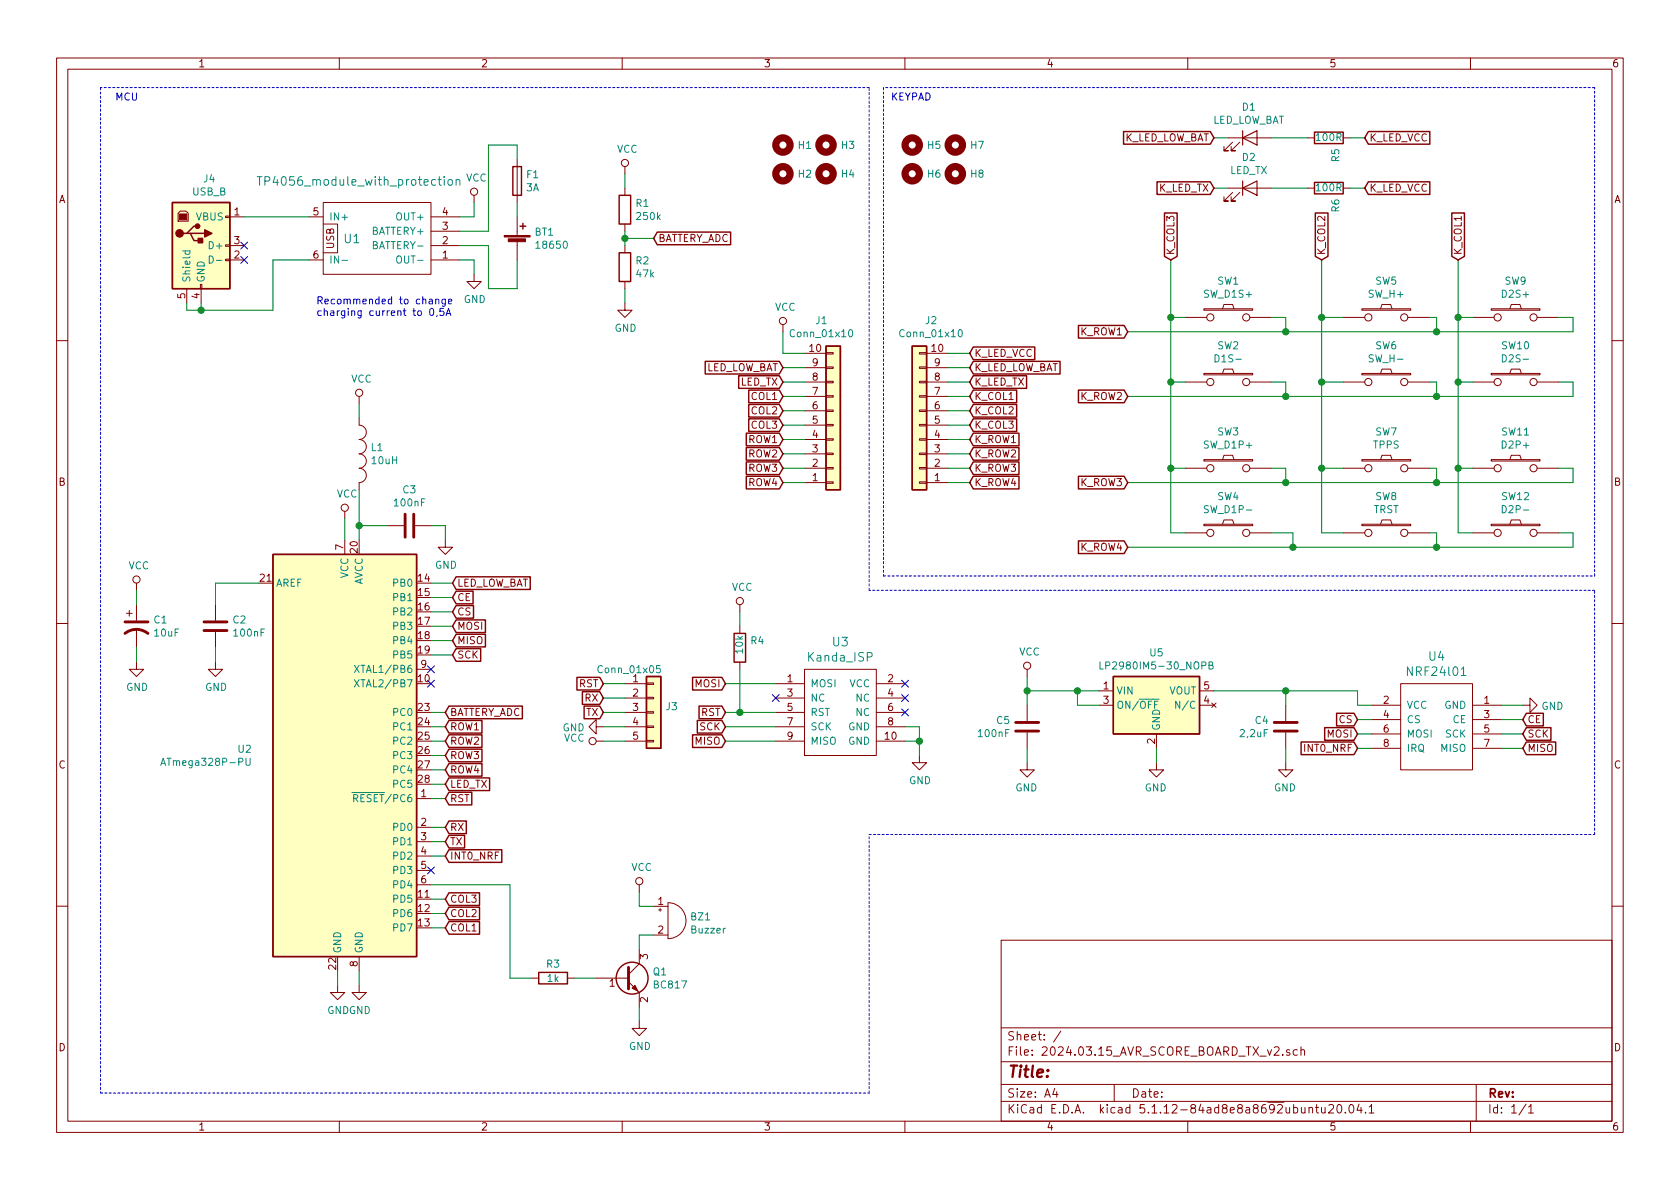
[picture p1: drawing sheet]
EESchema Schematic File Version 4
EELAYER 30 0
EELAYER END
$Descr A4 11693 8268
encoding utf-8
Sheet 1 1
Title ""
Date ""
Rev ""
Comp ""
Comment1 ""
Comment2 ""
Comment3 ""
Comment4 ""
$EndDescr
$Comp
L MCU_Microchip_ATmega:ATmega328P-PU U2
U 1 1
P 2400 5250
F 0 "U2" H 1756 5296 50  0000 R CNN
F 1 "ATmega328P-PU" H 1756 5205 50  0000 R CNN
F 2 "Package_DIP:DIP-28_W7.62mm" H 2400 5250 50  0001 C CIN
F 3 "http://ww1.microchip.com/downloads/en/DeviceDoc/ATmega328_P%20AVR%20MCU%20with%20picoPower%20Technology%20Data%20Sheet%2040001984A.pdf" H 2400 5250 50  0001 C CNN
	1    2400 5250
	1    0    0    -1  
$EndComp
$Comp
L Device:R R4
U 1 1
P 5150 4500
F 0 "R4" H 5080 4454 50  0000 R CNN
F 1 "10k" V 5150 4550 50  0000 R CNN
F 2 "Resistor_SMD:R_0805_2012Metric_Pad1.15x1.40mm_HandSolder" V 5080 4500 50  0001 C CNN
F 3 "~" H 5150 4500 50  0001 C CNN
	1    5150 4500
	-1   0    0    1   
$EndComp
Wire Wire Line
	9450 4900 9550 4900
$Comp
L power:GND #PWR0102
U 1 1
P 10600 4900
F 0 "#PWR0102" H 10600 4650 50  0001 C CNN
F 1 "GND" V 10605 4772 50  0000 R CNN
F 2 "" H 10600 4900 50  0001 C CNN
F 3 "" H 10600 4900 50  0001 C CNN
	1    10600 4900
	0    -1   1    0   
$EndComp
Wire Wire Line
	10600 4900 10450 4900
Text GLabel 10600 5100 2    50   Input ~ 0
SCK
Wire Wire Line
	10600 5100 10450 5100
Text GLabel 10600 5200 2    50   Input ~ 0
MISO
Wire Wire Line
	10600 5200 10450 5200
Text GLabel 9450 5100 0    50   Input ~ 0
MOSI
Wire Wire Line
	9450 5100 9550 5100
Text GLabel 9450 5000 0    50   Input ~ 0
CS
Wire Wire Line
	9450 5000 9550 5000
Text GLabel 10600 5000 2    50   Input ~ 0
CE
Wire Wire Line
	10600 5000 10450 5000
$Comp
L power:VCC #PWR0103
U 1 1
P 2400 3600
F 0 "#PWR0103" H 2400 3450 50  0001 C CNN
F 1 "VCC" H 2417 3773 50  0000 C CNN
F 2 "" H 2400 3600 50  0001 C CNN
F 3 "" H 2400 3600 50  0001 C CNN
	1    2400 3600
	1    0    0    -1  
$EndComp
Wire Wire Line
	2400 3600 2400 3750
$Comp
L Moje:INDUCTOR_SMALL L1
U 1 1
P 2500 3150
F 0 "L1" V 2454 3228 50  0000 L CNN
F 1 "10uH" V 2545 3228 50  0000 L CNN
F 2 "Inductor_SMD:L_0805_2012Metric_Pad1.15x1.40mm_HandSolder" H 2500 3150 50  0001 C CNN
F 3 "" H 2500 3150 50  0000 C CNN
	1    2500 3150
	0    1    1    0   
$EndComp
$Comp
L power:VCC #PWR0104
U 1 1
P 2500 2800
F 0 "#PWR0104" H 2500 2650 50  0001 C CNN
F 1 "VCC" H 2517 2973 50  0000 C CNN
F 2 "" H 2500 2800 50  0001 C CNN
F 3 "" H 2500 2800 50  0001 C CNN
	1    2500 2800
	1    0    0    -1  
$EndComp
Wire Wire Line
	2500 2800 2500 2900
Wire Wire Line
	2500 3400 2500 3650
Text GLabel 3100 5550 2    50   Input ~ 0
RST
Wire Wire Line
	3000 5550 3100 5550
Text GLabel 3150 4550 2    50   Input ~ 0
SCK
Text GLabel 3150 4450 2    50   Input ~ 0
MISO
Text GLabel 3150 4150 2    50   Input ~ 0
CE
Text GLabel 3150 4350 2    50   Input ~ 0
MOSI
Text GLabel 3150 4250 2    50   Input ~ 0
CS
Wire Wire Line
	3150 4150 3000 4150
Wire Wire Line
	3150 4550 3000 4550
Wire Wire Line
	3150 4450 3000 4450
Wire Wire Line
	3150 4350 3000 4350
Wire Wire Line
	3150 4250 3000 4250
Text GLabel 3100 4950 2    50   Input ~ 0
BATTERY_ADC
Wire Wire Line
	3100 4950 3000 4950
$Comp
L power:GND #PWR0105
U 1 1
P 2500 6850
F 0 "#PWR0105" H 2500 6600 50  0001 C CNN
F 1 "GND" H 2505 6677 50  0000 C CNN
F 2 "" H 2500 6850 50  0001 C CNN
F 3 "" H 2500 6850 50  0001 C CNN
	1    2500 6850
	1    0    0    -1  
$EndComp
Wire Wire Line
	2500 6850 2500 6750
$Comp
L power:GND #PWR0106
U 1 1
P 2350 6850
F 0 "#PWR0106" H 2350 6600 50  0001 C CNN
F 1 "GND" H 2355 6677 50  0000 C CNN
F 2 "" H 2350 6850 50  0001 C CNN
F 3 "" H 2350 6850 50  0001 C CNN
	1    2350 6850
	1    0    0    -1  
$EndComp
Wire Wire Line
	2350 6850 2350 6750
$Comp
L Device:C C2
U 1 1
P 1500 4350
F 0 "C2" H 1615 4396 50  0000 L CNN
F 1 "100nF" H 1615 4305 50  0000 L CNN
F 2 "Capacitor_SMD:C_0805_2012Metric_Pad1.15x1.40mm_HandSolder" H 1538 4200 50  0001 C CNN
F 3 "~" H 1500 4350 50  0001 C CNN
	1    1500 4350
	1    0    0    -1  
$EndComp
Wire Wire Line
	1500 4200 1500 4050
Wire Wire Line
	1500 4050 1800 4050
$Comp
L power:GND #PWR0107
U 1 1
P 1500 4600
F 0 "#PWR0107" H 1500 4350 50  0001 C CNN
F 1 "GND" H 1505 4427 50  0000 C CNN
F 2 "" H 1500 4600 50  0001 C CNN
F 3 "" H 1500 4600 50  0001 C CNN
	1    1500 4600
	1    0    0    -1  
$EndComp
Wire Wire Line
	1500 4600 1500 4500
$Comp
L Moje:Kanda_ISP U3
U 1 1
P 5850 4950
F 0 "U3" H 5850 4463 60  0000 C CNN
F 1 "Kanda_ISP" H 5850 4569 60  0000 C CNN
F 2 "Moje:KANDA_ISP" H 5900 5100 60  0001 C CNN
F 3 "" H 5900 5100 60  0000 C CNN
	1    5850 4950
	-1   0    0    1   
$EndComp
$Comp
L Moje:SW_PUSH SW1
U 1 1
P 8550 2200
F 0 "SW1" H 8550 2455 50  0000 C CNN
F 1 "SW_D1S+" H 8550 2364 50  0000 C CNN
F 2 "Moje:SW_SMALL(12X12)" H 8550 2200 50  0001 C CNN
F 3 "" H 8550 2200 50  0000 C CNN
	1    8550 2200
	1    0    0    -1  
$EndComp
$Comp
L Moje:SW_PUSH SW2
U 1 1
P 8550 2650
F 0 "SW2" H 8550 2905 50  0000 C CNN
F 1 "D1S-" H 8550 2814 50  0000 C CNN
F 2 "Moje:SW_SMALL(12X12)" H 8550 2650 50  0001 C CNN
F 3 "" H 8550 2650 50  0000 C CNN
	1    8550 2650
	1    0    0    -1  
$EndComp
$Comp
L Moje:SW_PUSH SW3
U 1 1
P 8550 3250
F 0 "SW3" H 8550 3505 50  0000 C CNN
F 1 "SW_D1P+" H 8550 3414 50  0000 C CNN
F 2 "Moje:SW_SMALL(12X12)" H 8550 3250 50  0001 C CNN
F 3 "" H 8550 3250 50  0000 C CNN
	1    8550 3250
	1    0    0    -1  
$EndComp
$Comp
L Moje:SW_PUSH SW4
U 1 1
P 8550 3700
F 0 "SW4" H 8550 3955 50  0000 C CNN
F 1 "SW_D1P-" H 8550 3864 50  0000 C CNN
F 2 "Moje:SW_SMALL(12X12)" H 8550 3700 50  0001 C CNN
F 3 "" H 8550 3700 50  0000 C CNN
	1    8550 3700
	1    0    0    -1  
$EndComp
$Comp
L Moje:SW_PUSH SW9
U 1 1
P 10550 2200
F 0 "SW9" H 10550 2455 50  0000 C CNN
F 1 "D2S+" H 10550 2364 50  0000 C CNN
F 2 "Moje:SW_SMALL(12X12)" H 10550 2200 50  0001 C CNN
F 3 "" H 10550 2200 50  0000 C CNN
	1    10550 2200
	1    0    0    -1  
$EndComp
$Comp
L Moje:SW_PUSH SW10
U 1 1
P 10550 2650
F 0 "SW10" H 10550 2905 50  0000 C CNN
F 1 "D2S-" H 10550 2814 50  0000 C CNN
F 2 "Moje:SW_SMALL(12X12)" H 10550 2650 50  0001 C CNN
F 3 "" H 10550 2650 50  0000 C CNN
	1    10550 2650
	1    0    0    -1  
$EndComp
$Comp
L Moje:SW_PUSH SW11
U 1 1
P 10550 3250
F 0 "SW11" H 10550 3505 50  0000 C CNN
F 1 "D2P+" H 10550 3414 50  0000 C CNN
F 2 "Moje:SW_SMALL(12X12)" H 10550 3250 50  0001 C CNN
F 3 "" H 10550 3250 50  0000 C CNN
	1    10550 3250
	1    0    0    -1  
$EndComp
$Comp
L Moje:SW_PUSH SW12
U 1 1
P 10550 3700
F 0 "SW12" H 10550 3955 50  0000 C CNN
F 1 "D2P-" H 10550 3864 50  0000 C CNN
F 2 "Moje:SW_SMALL(12X12)" H 10550 3700 50  0001 C CNN
F 3 "" H 10550 3700 50  0000 C CNN
	1    10550 3700
	1    0    0    -1  
$EndComp
$Comp
L Moje:SW_PUSH SW5
U 1 1
P 9650 2200
F 0 "SW5" H 9650 2455 50  0000 C CNN
F 1 "SW_H+" H 9650 2364 50  0000 C CNN
F 2 "Moje:SW_SMALL(6X6)" H 9650 2200 50  0001 C CNN
F 3 "" H 9650 2200 50  0000 C CNN
	1    9650 2200
	1    0    0    -1  
$EndComp
$Comp
L Moje:SW_PUSH SW6
U 1 1
P 9650 2650
F 0 "SW6" H 9650 2905 50  0000 C CNN
F 1 "SW_H-" H 9650 2814 50  0000 C CNN
F 2 "Moje:SW_SMALL(6X6)" H 9650 2650 50  0001 C CNN
F 3 "" H 9650 2650 50  0000 C CNN
	1    9650 2650
	1    0    0    -1  
$EndComp
$Comp
L Moje:SW_PUSH SW7
U 1 1
P 9650 3250
F 0 "SW7" H 9650 3505 50  0000 C CNN
F 1 "TPPS" H 9650 3414 50  0000 C CNN
F 2 "Moje:SW_SMALL(12X12)" H 9650 3250 50  0001 C CNN
F 3 "" H 9650 3250 50  0000 C CNN
	1    9650 3250
	1    0    0    -1  
$EndComp
Wire Wire Line
	8250 3700 8150 3700
Wire Wire Line
	8150 3700 8150 3250
Wire Wire Line
	8150 2200 8250 2200
Wire Wire Line
	8250 2650 8150 2650
Connection ~ 8150 2650
Wire Wire Line
	8150 2650 8150 2200
Wire Wire Line
	8250 3250 8150 3250
Connection ~ 8150 3250
Wire Wire Line
	8150 3250 8150 2650
Wire Wire Line
	10250 3700 10150 3700
Wire Wire Line
	10150 3700 10150 3250
Wire Wire Line
	10150 3250 10250 3250
Wire Wire Line
	10150 3250 10150 2650
Wire Wire Line
	10150 2650 10250 2650
Connection ~ 10150 3250
Wire Wire Line
	10150 2650 10150 2200
Wire Wire Line
	10150 2200 10250 2200
Connection ~ 10150 2650
Wire Wire Line
	9200 3700 9200 3250
Wire Wire Line
	9200 3250 9350 3250
Wire Wire Line
	9200 3250 9200 2650
Wire Wire Line
	9200 2650 9350 2650
Connection ~ 9200 3250
Wire Wire Line
	9200 2650 9200 2200
Wire Wire Line
	9200 2200 9350 2200
Connection ~ 9200 2650
Wire Wire Line
	8850 3700 9000 3700
Wire Wire Line
	9000 3700 9000 3800
Wire Wire Line
	9000 3800 10000 3800
Wire Wire Line
	10950 3800 10950 3700
Wire Wire Line
	10950 3700 10850 3700
Wire Wire Line
	10000 3700 10000 3800
Connection ~ 10000 3800
Wire Wire Line
	10000 3800 10950 3800
Wire Wire Line
	10850 3250 10950 3250
Wire Wire Line
	10950 3250 10950 3350
Wire Wire Line
	10950 3350 10000 3350
Wire Wire Line
	8950 3350 8950 3250
Wire Wire Line
	8950 3250 8850 3250
Wire Wire Line
	9950 3250 10000 3250
Wire Wire Line
	10000 3250 10000 3350
Connection ~ 10000 3350
Wire Wire Line
	10000 3350 8950 3350
Wire Wire Line
	8850 2650 8950 2650
Wire Wire Line
	8950 2650 8950 2750
Wire Wire Line
	8950 2750 10000 2750
Wire Wire Line
	10000 2750 10000 2650
Wire Wire Line
	10000 2650 9950 2650
Wire Wire Line
	10000 2750 10950 2750
Wire Wire Line
	10950 2750 10950 2650
Wire Wire Line
	10950 2650 10850 2650
Connection ~ 10000 2750
Wire Wire Line
	8850 2200 8950 2200
Wire Wire Line
	8950 2200 8950 2300
Wire Wire Line
	8950 2300 10000 2300
Wire Wire Line
	10000 2300 10000 2200
Wire Wire Line
	10000 2200 9950 2200
Wire Wire Line
	10000 2300 10950 2300
Wire Wire Line
	10950 2300 10950 2200
Wire Wire Line
	10950 2200 10850 2200
Connection ~ 10000 2300
Wire Wire Line
	8950 2750 7850 2750
Connection ~ 8950 2750
Wire Wire Line
	8950 2300 7850 2300
Connection ~ 8950 2300
Wire Wire Line
	8950 3350 7850 3350
Connection ~ 8950 3350
Wire Wire Line
	9000 3800 7850 3800
Connection ~ 9000 3800
Text GLabel 7850 2300 0    50   Input ~ 0
K_ROW1
Text GLabel 7850 2750 0    50   Input ~ 0
K_ROW2
Text GLabel 7850 3350 0    50   Input ~ 0
K_ROW3
Text GLabel 7850 3800 0    50   Input ~ 0
K_ROW4
Text GLabel 10150 1800 1    50   Input ~ 0
K_COL1
Wire Wire Line
	8150 1800 8150 2200
Connection ~ 8150 2200
Text GLabel 9200 1800 1    50   Input ~ 0
K_COL2
Wire Wire Line
	9200 1800 9200 2200
Connection ~ 9200 2200
Text GLabel 8150 1800 1    50   Input ~ 0
K_COL3
Wire Wire Line
	10150 1800 10150 2200
Connection ~ 10150 2200
Text GLabel 3100 5050 2    50   Input ~ 0
ROW1
Text GLabel 3100 5150 2    50   Input ~ 0
ROW2
Text GLabel 3100 5250 2    50   Input ~ 0
ROW3
Text GLabel 3100 5350 2    50   Input ~ 0
ROW4
Text GLabel 3100 6450 2    50   Input ~ 0
COL1
Text GLabel 3100 6350 2    50   Input ~ 0
COL2
Text GLabel 3100 6250 2    50   Input ~ 0
COL3
Wire Wire Line
	3000 6250 3100 6250
Wire Wire Line
	3100 6350 3000 6350
Wire Wire Line
	3000 6450 3100 6450
Wire Wire Line
	3100 5350 3000 5350
Wire Wire Line
	3100 5250 3000 5250
Wire Wire Line
	3100 5150 3000 5150
Wire Wire Line
	3100 5050 3000 5050
$Comp
L power:GND #PWR0108
U 1 1
P 6400 5250
F 0 "#PWR0108" H 6400 5000 50  0001 C CNN
F 1 "GND" H 6405 5077 50  0000 C CNN
F 2 "" H 6400 5250 50  0001 C CNN
F 3 "" H 6400 5250 50  0001 C CNN
	1    6400 5250
	1    0    0    -1  
$EndComp
Wire Wire Line
	6400 5250 6400 5150
Wire Wire Line
	6400 5150 6300 5150
Wire Wire Line
	6300 5050 6400 5050
Wire Wire Line
	6400 5050 6400 5150
Connection ~ 6400 5150
NoConn ~ 6300 4850
NoConn ~ 6300 4950
NoConn ~ 5400 4850
$Comp
L power:VCC #PWR0110
U 1 1
P 5150 4250
F 0 "#PWR0110" H 5150 4100 50  0001 C CNN
F 1 "VCC" H 5167 4423 50  0000 C CNN
F 2 "" H 5150 4250 50  0001 C CNN
F 3 "" H 5150 4250 50  0001 C CNN
	1    5150 4250
	1    0    0    -1  
$EndComp
Wire Wire Line
	5150 4250 5150 4350
Wire Wire Line
	5400 4950 5150 4950
Wire Wire Line
	5150 4950 5150 4650
Text GLabel 5050 4950 0    50   Input ~ 0
RST
Wire Wire Line
	5050 4950 5150 4950
Connection ~ 5150 4950
Text GLabel 5050 4750 0    50   Input ~ 0
MOSI
Wire Wire Line
	5050 4750 5400 4750
Text GLabel 5050 5150 0    50   Input ~ 0
MISO
Wire Wire Line
	5050 5150 5400 5150
Text GLabel 5050 5050 0    50   Input ~ 0
SCK
Wire Wire Line
	5050 5050 5400 5050
$Comp
L Device:LED D1
U 1 1
P 8700 950
F 0 "D1" H 8693 1166 50  0000 C CNN
F 1 "LED_LOW_BAT" H 8693 1075 50  0000 C CNN
F 2 "LED_THT:LED_D3.0mm" H 8700 950 50  0001 C CNN
F 3 "~" H 8700 950 50  0001 C CNN
	1    8700 950 
	1    0    0    -1  
$EndComp
Wire Wire Line
	9500 950  9400 950 
Wire Wire Line
	3150 4050 3000 4050
$Comp
L Device:R R5
U 1 1
P 9250 950
F 0 "R5" H 9180 904 50  0000 R CNN
F 1 "100R" V 9250 1050 50  0000 R CNN
F 2 "Capacitor_SMD:C_0805_2012Metric_Pad1.15x1.40mm_HandSolder" V 9180 950 50  0001 C CNN
F 3 "~" H 9250 950 50  0001 C CNN
	1    9250 950 
	0    -1   -1   0   
$EndComp
Wire Wire Line
	8850 950  9100 950 
$Comp
L power:VCC #PWR0111
U 1 1
P 3300 1400
F 0 "#PWR0111" H 3300 1250 50  0001 C CNN
F 1 "VCC" H 3317 1573 50  0000 C CNN
F 2 "" H 3300 1400 50  0001 C CNN
F 3 "" H 3300 1400 50  0001 C CNN
	1    3300 1400
	1    0    0    -1  
$EndComp
Wire Wire Line
	3300 1400 3300 1500
Wire Wire Line
	3300 1500 3200 1500
$Comp
L power:GND #PWR0112
U 1 1
P 3300 1900
F 0 "#PWR0112" H 3300 1650 50  0001 C CNN
F 1 "GND" H 3305 1727 50  0000 C CNN
F 2 "" H 3300 1900 50  0001 C CNN
F 3 "" H 3300 1900 50  0001 C CNN
	1    3300 1900
	1    0    0    -1  
$EndComp
Wire Wire Line
	3300 1900 3300 1800
$Comp
L Device:R R1
U 1 1
P 4350 1450
F 0 "R1" H 4420 1496 50  0000 L CNN
F 1 "250k" H 4420 1405 50  0000 L CNN
F 2 "Moje:R_MY_DIN0204_L3.6mm_D1.6mm_P7.62mm" V 4280 1450 50  0001 C CNN
F 3 "~" H 4350 1450 50  0001 C CNN
	1    4350 1450
	1    0    0    -1  
$EndComp
$Comp
L Device:R R2
U 1 1
P 4350 1850
F 0 "R2" H 4420 1896 50  0000 L CNN
F 1 "47k" H 4420 1805 50  0000 L CNN
F 2 "Moje:R_MY_DIN0204_L3.6mm_D1.6mm_P7.62mm" V 4280 1850 50  0001 C CNN
F 3 "~" H 4350 1850 50  0001 C CNN
	1    4350 1850
	1    0    0    -1  
$EndComp
Wire Wire Line
	4350 1600 4350 1650
$Comp
L power:VCC #PWR0113
U 1 1
P 4350 1200
F 0 "#PWR0113" H 4350 1050 50  0001 C CNN
F 1 "VCC" H 4367 1373 50  0000 C CNN
F 2 "" H 4350 1200 50  0001 C CNN
F 3 "" H 4350 1200 50  0001 C CNN
	1    4350 1200
	1    0    0    -1  
$EndComp
Wire Wire Line
	4350 1200 4350 1300
$Comp
L power:GND #PWR0114
U 1 1
P 4350 2100
F 0 "#PWR0114" H 4350 1850 50  0001 C CNN
F 1 "GND" H 4355 1927 50  0000 C CNN
F 2 "" H 4350 2100 50  0001 C CNN
F 3 "" H 4350 2100 50  0001 C CNN
	1    4350 2100
	1    0    0    -1  
$EndComp
Wire Wire Line
	4350 2100 4350 2000
Text GLabel 4550 1650 2    50   Input ~ 0
BATTERY_ADC
Wire Wire Line
	4550 1650 4350 1650
Connection ~ 4350 1650
Wire Wire Line
	4350 1650 4350 1700
$Comp
L Connector_Generic:Conn_01x05 J3
U 1 1
P 4550 4950
F 0 "J3" H 4630 4992 50  0000 L CNN
F 1 "Conn_01x05" H 4150 5250 50  0000 L CNN
F 2 "Moje:conn_5" H 4550 4950 50  0001 C CNN
F 3 "~" H 4550 4950 50  0001 C CNN
	1    4550 4950
	1    0    0    -1  
$EndComp
$Comp
L power:VCC #PWR0115
U 1 1
P 4200 5150
F 0 "#PWR0115" H 4200 5000 50  0001 C CNN
F 1 "VCC" V 4218 5277 50  0000 L CNN
F 2 "" H 4200 5150 50  0001 C CNN
F 3 "" H 4200 5150 50  0001 C CNN
	1    4200 5150
	0    -1   -1   0   
$EndComp
$Comp
L power:GND #PWR0116
U 1 1
P 4200 5050
F 0 "#PWR0116" H 4200 4800 50  0001 C CNN
F 1 "GND" V 4205 4922 50  0000 R CNN
F 2 "" H 4200 5050 50  0001 C CNN
F 3 "" H 4200 5050 50  0001 C CNN
	1    4200 5050
	0    1    1    0   
$EndComp
Wire Wire Line
	4200 5050 4350 5050
Text GLabel 4200 4850 0    50   Input ~ 0
RX
Text GLabel 4200 4950 0    50   Input ~ 0
TX
Text GLabel 4200 4750 0    50   Input ~ 0
RST
Wire Wire Line
	4200 4750 4350 4750
Wire Wire Line
	4350 4850 4200 4850
Wire Wire Line
	4200 4950 4350 4950
Text GLabel 3100 5850 2    50   Input ~ 0
TX
Text GLabel 3100 5750 2    50   Input ~ 0
RX
Wire Wire Line
	3100 5750 3000 5750
Wire Wire Line
	3100 5850 3000 5850
$Comp
L Device:LED D2
U 1 1
P 8700 1300
F 0 "D2" H 8693 1516 50  0000 C CNN
F 1 "LED_TX" H 8693 1425 50  0000 C CNN
F 2 "LED_THT:LED_D3.0mm" H 8700 1300 50  0001 C CNN
F 3 "~" H 8700 1300 50  0001 C CNN
	1    8700 1300
	1    0    0    -1  
$EndComp
Wire Wire Line
	9500 1300 9400 1300
Wire Wire Line
	3100 5450 3000 5450
$Comp
L Device:R R6
U 1 1
P 9250 1300
F 0 "R6" H 9180 1254 50  0000 R CNN
F 1 "100R" V 9250 1400 50  0000 R CNN
F 2 "Capacitor_SMD:C_0805_2012Metric_Pad1.15x1.40mm_HandSolder" V 9180 1300 50  0001 C CNN
F 3 "~" H 9250 1300 50  0001 C CNN
	1    9250 1300
	0    -1   -1   0   
$EndComp
Wire Wire Line
	8850 1300 9100 1300
Text GLabel 9450 5200 0    50   Input ~ 0
INT0_NRF
Wire Wire Line
	9450 5200 9550 5200
Text GLabel 3100 5950 2    50   Input ~ 0
INT0_NRF
Wire Wire Line
	3100 5950 3000 5950
NoConn ~ 3000 4650
NoConn ~ 3000 4750
Wire Wire Line
	4200 5150 4350 5150
$Comp
L Device:C C3
U 1 1
P 2850 3650
F 0 "C3" V 2598 3650 50  0000 C CNN
F 1 "100nF" V 2689 3650 50  0000 C CNN
F 2 "Capacitor_SMD:C_0805_2012Metric_Pad1.15x1.40mm_HandSolder" H 2888 3500 50  0001 C CNN
F 3 "~" H 2850 3650 50  0001 C CNN
	1    2850 3650
	0    1    1    0   
$EndComp
Wire Wire Line
	2700 3650 2500 3650
Connection ~ 2500 3650
Wire Wire Line
	2500 3650 2500 3750
$Comp
L power:GND #PWR0117
U 1 1
P 3100 3750
F 0 "#PWR0117" H 3100 3500 50  0001 C CNN
F 1 "GND" H 3105 3577 50  0000 C CNN
F 2 "" H 3100 3750 50  0001 C CNN
F 3 "" H 3100 3750 50  0001 C CNN
	1    3100 3750
	1    0    0    -1  
$EndComp
Wire Wire Line
	3100 3750 3100 3650
Wire Wire Line
	3100 3650 3000 3650
$Comp
L Device:CP1 C1
U 1 1
P 950 4350
F 0 "C1" H 1065 4396 50  0000 L CNN
F 1 "10uF" H 1065 4305 50  0000 L CNN
F 2 "Moje:C(2,5mm)" H 950 4350 50  0001 C CNN
F 3 "~" H 950 4350 50  0001 C CNN
	1    950  4350
	1    0    0    -1  
$EndComp
$Comp
L power:VCC #PWR0118
U 1 1
P 950 4100
F 0 "#PWR0118" H 950 3950 50  0001 C CNN
F 1 "VCC" H 967 4273 50  0000 C CNN
F 2 "" H 950 4100 50  0001 C CNN
F 3 "" H 950 4100 50  0001 C CNN
	1    950  4100
	1    0    0    -1  
$EndComp
Wire Wire Line
	950  4100 950  4200
$Comp
L power:GND #PWR0119
U 1 1
P 950 4600
F 0 "#PWR0119" H 950 4350 50  0001 C CNN
F 1 "GND" H 955 4427 50  0000 C CNN
F 2 "" H 950 4600 50  0001 C CNN
F 3 "" H 950 4600 50  0001 C CNN
	1    950  4600
	1    0    0    -1  
$EndComp
Wire Wire Line
	950  4600 950  4500
$Comp
L Moje:TP4056_module_with_protection U1
U 1 1
P 2650 1650
F 0 "U1" H 2450 1650 60  0000 C CNN
F 1 "TP4056_module_with_protection" H 2500 2050 60  0000 C CNN
F 2 "Moje:TP4056-18650" H 2600 1650 60  0001 C CNN
F 3 "" H 2600 1650 60  0001 C CNN
	1    2650 1650
	1    0    0    -1  
$EndComp
$Comp
L Device:Battery_Cell BT1
U 1 1
P 3600 1700
F 0 "BT1" H 3718 1796 50  0000 L CNN
F 1 "18650" H 3718 1705 50  0000 L CNN
F 2 "Battery:BatteryHolder_MPD_BH-18650-PC2" V 3600 1760 50  0001 C CNN
F 3 "~" V 3600 1760 50  0001 C CNN
	1    3600 1700
	1    0    0    -1  
$EndComp
Wire Wire Line
	3200 1800 3300 1800
$Comp
L Device:Fuse F1
U 1 1
P 3600 1250
F 0 "F1" H 3660 1296 50  0000 L CNN
F 1 "3A" H 3660 1205 50  0000 L CNN
F 2 "Fuse:Fuse_0805_2012Metric_Pad1.15x1.40mm_HandSolder" V 3530 1250 50  0001 C CNN
F 3 "~" H 3600 1250 50  0001 C CNN
	1    3600 1250
	1    0    0    -1  
$EndComp
Wire Wire Line
	3600 1400 3600 1500
Wire Wire Line
	3600 1100 3600 1000
Wire Wire Line
	3600 1000 3400 1000
Wire Wire Line
	3400 1000 3400 1600
Wire Wire Line
	3400 1600 3200 1600
Wire Wire Line
	3200 1700 3400 1700
Wire Wire Line
	3400 1700 3400 2000
Wire Wire Line
	3400 2000 3600 2000
Wire Wire Line
	3600 2000 3600 1800
Text Notes 2200 2200 0    50   ~ 0
Recommended to change \ncharging current to 0,5A
$Comp
L Connector_Generic:Conn_01x10 J2
U 1 1
P 6400 2950
F 0 "J2" H 6318 2225 50  0000 C CNN
F 1 "Conn_01x10" H 6318 2316 50  0000 C CNN
F 2 "Moje:conn_10" H 6400 2950 50  0001 C CNN
F 3 "~" H 6400 2950 50  0001 C CNN
	1    6400 2950
	-1   0    0    1   
$EndComp
Text GLabel 6750 3050 2    50   Input ~ 0
K_ROW1
Text GLabel 6750 3150 2    50   Input ~ 0
K_ROW2
Text GLabel 6750 3250 2    50   Input ~ 0
K_ROW3
Text GLabel 6750 3350 2    50   Input ~ 0
K_ROW4
Text GLabel 6750 2750 2    50   Input ~ 0
K_COL1
Text GLabel 6750 2850 2    50   Input ~ 0
K_COL2
Text GLabel 6750 2950 2    50   Input ~ 0
K_COL3
Text GLabel 3100 5450 2    50   Input ~ 0
LED_TX
Text GLabel 3150 4050 2    50   Input ~ 0
LED_LOW_BAT
Text GLabel 6750 2450 2    50   Input ~ 0
K_LED_VCC
Wire Wire Line
	6600 2450 6750 2450
Text GLabel 9500 1300 2    50   Input ~ 0
K_LED_VCC
Text GLabel 9500 950  2    50   Input ~ 0
K_LED_VCC
Text GLabel 6750 2650 2    50   Input ~ 0
K_LED_TX
Text GLabel 6750 2550 2    50   Input ~ 0
K_LED_LOW_BAT
Wire Wire Line
	6600 2550 6750 2550
Wire Wire Line
	6600 2650 6750 2650
Wire Wire Line
	6600 2750 6750 2750
Wire Wire Line
	6600 2850 6750 2850
Wire Wire Line
	6600 2950 6750 2950
Wire Wire Line
	6600 3050 6750 3050
Wire Wire Line
	6600 3150 6750 3150
Wire Wire Line
	6600 3250 6750 3250
Wire Wire Line
	6600 3350 6750 3350
$Comp
L Connector_Generic:Conn_01x10 J1
U 1 1
P 5800 2950
F 0 "J1" H 5718 2225 50  0000 C CNN
F 1 "Conn_01x10" H 5718 2316 50  0000 C CNN
F 2 "Moje:conn_10" H 5800 2950 50  0001 C CNN
F 3 "~" H 5800 2950 50  0001 C CNN
	1    5800 2950
	1    0    0    1   
$EndComp
Text GLabel 5450 3050 0    50   Input ~ 0
ROW1
Text GLabel 5450 3150 0    50   Input ~ 0
ROW2
Text GLabel 5450 3250 0    50   Input ~ 0
ROW3
Text GLabel 5450 3350 0    50   Input ~ 0
ROW4
Text GLabel 5450 2750 0    50   Input ~ 0
COL1
Text GLabel 5450 2850 0    50   Input ~ 0
COL2
Text GLabel 5450 2950 0    50   Input ~ 0
COL3
Wire Wire Line
	5600 2450 5450 2450
Text GLabel 5450 2650 0    50   Input ~ 0
LED_TX
Text GLabel 5450 2550 0    50   Input ~ 0
LED_LOW_BAT
Wire Wire Line
	5600 2550 5450 2550
Wire Wire Line
	5600 2650 5450 2650
Wire Wire Line
	5600 2750 5450 2750
Wire Wire Line
	5600 2850 5450 2850
Wire Wire Line
	5600 2950 5450 2950
Wire Wire Line
	5600 3050 5450 3050
Wire Wire Line
	5600 3150 5450 3150
Wire Wire Line
	5600 3250 5450 3250
Wire Wire Line
	5600 3350 5450 3350
Text GLabel 8450 1300 0    50   Input ~ 0
K_LED_TX
Text GLabel 8450 950  0    50   Input ~ 0
K_LED_LOW_BAT
Wire Wire Line
	8450 1300 8550 1300
Wire Wire Line
	8450 950  8550 950 
Wire Notes Line
	6150 600  6150 4000
Wire Notes Line
	6150 4000 11100 4000
Wire Notes Line
	11100 4000 11100 600 
Wire Notes Line
	11100 600  6150 600 
Wire Wire Line
	10000 3700 9950 3700
Wire Wire Line
	9350 3700 9200 3700
$Comp
L Moje:SW_PUSH SW8
U 1 1
P 9650 3700
F 0 "SW8" H 9650 3955 50  0000 C CNN
F 1 "TRST" H 9650 3864 50  0000 C CNN
F 2 "Moje:SW_SMALL(12X12)" H 9650 3700 50  0001 C CNN
F 3 "" H 9650 3700 50  0000 C CNN
	1    9650 3700
	1    0    0    -1  
$EndComp
Text Notes 6200 700  0    50   ~ 0
KEYPAD
$Comp
L Transistor_BJT:BC817 Q1
U 1 1
P 4350 6800
F 0 "Q1" H 4541 6846 50  0000 L CNN
F 1 "BC817" H 4541 6755 50  0000 L CNN
F 2 "Package_TO_SOT_SMD:SOT-23" H 4550 6725 50  0001 L CIN
F 3 "http://www.fairchildsemi.com/ds/BC/BC817.pdf" H 4350 6800 50  0001 L CNN
	1    4350 6800
	1    0    0    -1  
$EndComp
$Comp
L Device:R R3
U 1 1
P 3850 6800
F 0 "R3" V 3750 6800 50  0000 C CNN
F 1 "1k" V 3850 6800 50  0000 C CNN
F 2 "Moje:R_MY_DIN0204_L3.6mm_D1.6mm_P7.62mm" V 3780 6800 50  0001 C CNN
F 3 "~" H 3850 6800 50  0001 C CNN
	1    3850 6800
	0    1    1    0   
$EndComp
Wire Wire Line
	4000 6800 4150 6800
Wire Wire Line
	3700 6800 3550 6800
Wire Wire Line
	3550 6800 3550 6150
Wire Wire Line
	3550 6150 3000 6150
$Comp
L power:GND #PWR0120
U 1 1
P 4450 7100
F 0 "#PWR0120" H 4450 6850 50  0001 C CNN
F 1 "GND" H 4455 6927 50  0000 C CNN
F 2 "" H 4450 7100 50  0001 C CNN
F 3 "" H 4450 7100 50  0001 C CNN
	1    4450 7100
	1    0    0    -1  
$EndComp
Wire Wire Line
	4450 7100 4450 7000
$Comp
L Device:Buzzer BZ1
U 1 1
P 4650 6400
F 0 "BZ1" H 4802 6429 50  0000 L CNN
F 1 "Buzzer" H 4802 6338 50  0000 L CNN
F 2 "Moje:BUZZER(7,5mm)" V 4625 6500 50  0001 C CNN
F 3 "~" V 4625 6500 50  0001 C CNN
	1    4650 6400
	1    0    0    -1  
$EndComp
Wire Wire Line
	4550 6500 4450 6500
Wire Wire Line
	4450 6500 4450 6600
$Comp
L power:VCC #PWR0121
U 1 1
P 4450 6200
F 0 "#PWR0121" H 4450 6050 50  0001 C CNN
F 1 "VCC" H 4467 6373 50  0000 C CNN
F 2 "" H 4450 6200 50  0001 C CNN
F 3 "" H 4450 6200 50  0001 C CNN
	1    4450 6200
	1    0    0    -1  
$EndComp
Wire Wire Line
	4450 6200 4450 6300
Wire Wire Line
	4450 6300 4550 6300
$Comp
L power:VCC #PWR0122
U 1 1
P 5450 2300
F 0 "#PWR0122" H 5450 2150 50  0001 C CNN
F 1 "VCC" H 5467 2473 50  0000 C CNN
F 2 "" H 5450 2300 50  0001 C CNN
F 3 "" H 5450 2300 50  0001 C CNN
	1    5450 2300
	1    0    0    -1  
$EndComp
Wire Wire Line
	5450 2300 5450 2450
$Comp
L Mechanical:MountingHole H5
U 1 1
P 6350 1000
F 0 "H5" H 6450 1000 50  0000 L CNN
F 1 "MountingHole" H 6450 955 50  0001 L CNN
F 2 "Moje:MountingHole_3mm" H 6350 1000 50  0001 C CNN
F 3 "~" H 6350 1000 50  0001 C CNN
	1    6350 1000
	1    0    0    -1  
$EndComp
$Comp
L Mechanical:MountingHole H6
U 1 1
P 6350 1200
F 0 "H6" H 6450 1200 50  0000 L CNN
F 1 "MountingHole" H 6450 1155 50  0001 L CNN
F 2 "Moje:MountingHole_3mm" H 6350 1200 50  0001 C CNN
F 3 "~" H 6350 1200 50  0001 C CNN
	1    6350 1200
	1    0    0    -1  
$EndComp
$Comp
L Mechanical:MountingHole H7
U 1 1
P 6650 1000
F 0 "H7" H 6750 1000 50  0000 L CNN
F 1 "MountingHole" H 6750 955 50  0001 L CNN
F 2 "Moje:MountingHole_3mm" H 6650 1000 50  0001 C CNN
F 3 "~" H 6650 1000 50  0001 C CNN
	1    6650 1000
	1    0    0    -1  
$EndComp
$Comp
L Mechanical:MountingHole H8
U 1 1
P 6650 1200
F 0 "H8" H 6750 1200 50  0000 L CNN
F 1 "MountingHole" H 6750 1155 50  0001 L CNN
F 2 "Moje:MountingHole_3mm" H 6650 1200 50  0001 C CNN
F 3 "~" H 6650 1200 50  0001 C CNN
	1    6650 1200
	1    0    0    -1  
$EndComp
$Comp
L Mechanical:MountingHole H1
U 1 1
P 5450 1000
F 0 "H1" H 5550 1000 50  0000 L CNN
F 1 "MountingHole" H 5550 955 50  0001 L CNN
F 2 "Moje:MountingHole_3mm" H 5450 1000 50  0001 C CNN
F 3 "~" H 5450 1000 50  0001 C CNN
	1    5450 1000
	1    0    0    -1  
$EndComp
$Comp
L Mechanical:MountingHole H2
U 1 1
P 5450 1200
F 0 "H2" H 5550 1200 50  0000 L CNN
F 1 "MountingHole" H 5550 1155 50  0001 L CNN
F 2 "Moje:MountingHole_3mm" H 5450 1200 50  0001 C CNN
F 3 "~" H 5450 1200 50  0001 C CNN
	1    5450 1200
	1    0    0    -1  
$EndComp
$Comp
L Mechanical:MountingHole H3
U 1 1
P 5750 1000
F 0 "H3" H 5850 1000 50  0000 L CNN
F 1 "MountingHole" H 5850 955 50  0001 L CNN
F 2 "Moje:MountingHole_3mm" H 5750 1000 50  0001 C CNN
F 3 "~" H 5750 1000 50  0001 C CNN
	1    5750 1000
	1    0    0    -1  
$EndComp
$Comp
L Mechanical:MountingHole H4
U 1 1
P 5750 1200
F 0 "H4" H 5850 1200 50  0000 L CNN
F 1 "MountingHole" H 5850 1155 50  0001 L CNN
F 2 "Moje:MountingHole_3mm" H 5750 1200 50  0001 C CNN
F 3 "~" H 5750 1200 50  0001 C CNN
	1    5750 1200
	1    0    0    -1  
$EndComp
NoConn ~ 6300 4750
Wire Wire Line
	8950 4800 8950 4900
$Comp
L power:GND #PWR0123
U 1 1
P 8950 5300
F 0 "#PWR0123" H 8950 5050 50  0001 C CNN
F 1 "GND" H 8955 5127 50  0000 C CNN
F 2 "" H 8950 5300 50  0001 C CNN
F 3 "" H 8950 5300 50  0001 C CNN
	1    8950 5300
	-1   0    0    -1  
$EndComp
Wire Wire Line
	8950 5300 8950 5200
$Comp
L Device:C C4
U 1 1
P 8950 5050
F 0 "C4" H 9065 5096 50  0000 L CNN
F 1 "2,2uF" H 9065 5005 50  0000 L CNN
F 2 "Capacitor_SMD:C_0805_2012Metric_Pad1.15x1.40mm_HandSolder" H 8988 4900 50  0001 C CNN
F 3 "~" H 8950 5050 50  0001 C CNN
	1    8950 5050
	-1   0    0    -1  
$EndComp
Wire Notes Line
	6050 600  700  600 
Wire Notes Line
	700  600  700  7600
Wire Notes Line
	700  7600 6050 7600
Wire Notes Line
	6050 7600 6050 5800
Wire Notes Line
	6050 5800 11100 5800
Wire Notes Line
	11100 5800 11100 4100
Wire Notes Line
	11100 4100 6050 4100
Wire Notes Line
	6050 4100 6050 600 
Text Notes 800  700  0    50   ~ 0
MCU
$Comp
L Moje:LP2980IM5-30_NOPB U5
U 1 1
P 8050 4900
F 0 "U5" H 8050 5267 50  0000 C CNN
F 1 "LP2980IM5-30_NOPB" H 8050 5176 50  0000 C CNN
F 2 "Package_TO_SOT_SMD:SOT-23-5" H 8050 5400 50  0001 C CNN
F 3 "http://www.ti.com/lit/ds/symlink/lp2980-adj.pdf" H 8050 5200 50  0001 C CNN
	1    8050 4900
	1    0    0    -1  
$EndComp
Wire Wire Line
	9450 4900 9450 4800
Wire Wire Line
	9450 4800 8950 4800
Wire Wire Line
	8450 4800 8950 4800
Connection ~ 8950 4800
$Comp
L power:GND #PWR0101
U 1 1
P 8050 5300
F 0 "#PWR0101" H 8050 5050 50  0001 C CNN
F 1 "GND" H 8055 5127 50  0000 C CNN
F 2 "" H 8050 5300 50  0001 C CNN
F 3 "" H 8050 5300 50  0001 C CNN
	1    8050 5300
	-1   0    0    -1  
$EndComp
Wire Wire Line
	8050 5200 8050 5300
$Comp
L power:GND #PWR0109
U 1 1
P 7150 5300
F 0 "#PWR0109" H 7150 5050 50  0001 C CNN
F 1 "GND" H 7155 5127 50  0000 C CNN
F 2 "" H 7150 5300 50  0001 C CNN
F 3 "" H 7150 5300 50  0001 C CNN
	1    7150 5300
	-1   0    0    -1  
$EndComp
Wire Wire Line
	7150 5300 7150 5200
$Comp
L Device:C C5
U 1 1
P 7150 5050
F 0 "C5" H 7265 5096 50  0000 L CNN
F 1 "100nF" H 7265 5005 50  0000 L CNN
F 2 "Capacitor_SMD:C_0805_2012Metric_Pad1.15x1.40mm_HandSolder" H 7188 4900 50  0001 C CNN
F 3 "~" H 7150 5050 50  0001 C CNN
	1    7150 5050
	-1   0    0    -1  
$EndComp
Wire Wire Line
	7150 4900 7150 4800
$Comp
L power:VCC #PWR0124
U 1 1
P 7150 4700
F 0 "#PWR0124" H 7150 4550 50  0001 C CNN
F 1 "VCC" H 7167 4873 50  0000 C CNN
F 2 "" H 7150 4700 50  0001 C CNN
F 3 "" H 7150 4700 50  0001 C CNN
	1    7150 4700
	1    0    0    -1  
$EndComp
Wire Wire Line
	7150 4700 7150 4800
Connection ~ 7150 4800
Wire Wire Line
	7500 4900 7650 4900
NoConn ~ 3000 6050
Wire Wire Line
	7500 4900 7500 4800
Connection ~ 7500 4800
Wire Wire Line
	7500 4800 7650 4800
Wire Wire Line
	7150 4800 7500 4800
$Comp
L Moje:NRF24l01 U4
U 1 1
P 10000 5050
F 0 "U4" H 10000 4563 60  0000 C CNN
F 1 "NRF24l01" H 10000 4669 60  0000 C CNN
F 2 "Moje:NRF24l01" H 10000 5400 60  0001 C CNN
F 3 "" H 10000 5400 60  0001 C CNN
	1    10000 5050
	1    0    0    1   
$EndComp
$Comp
L Connector:USB_B J4
U 1 1
P 1400 1700
F 0 "J4" H 1457 2167 50  0000 C CNN
F 1 "USB_B" H 1457 2076 50  0000 C CNN
F 2 "Moje:USB_B" H 1550 1650 50  0001 C CNN
F 3 " ~" H 1550 1650 50  0001 C CNN
	1    1400 1700
	1    0    0    -1  
$EndComp
Wire Wire Line
	1700 1500 2150 1500
NoConn ~ 1700 1700
NoConn ~ 1700 1800
Wire Wire Line
	2150 1800 1900 1800
Wire Wire Line
	1900 1800 1900 2150
Wire Wire Line
	1900 2150 1400 2150
Wire Wire Line
	1300 2150 1300 2100
Wire Wire Line
	1400 2100 1400 2150
Connection ~ 1400 2150
Wire Wire Line
	1400 2150 1300 2150
$EndSCHEMATC
